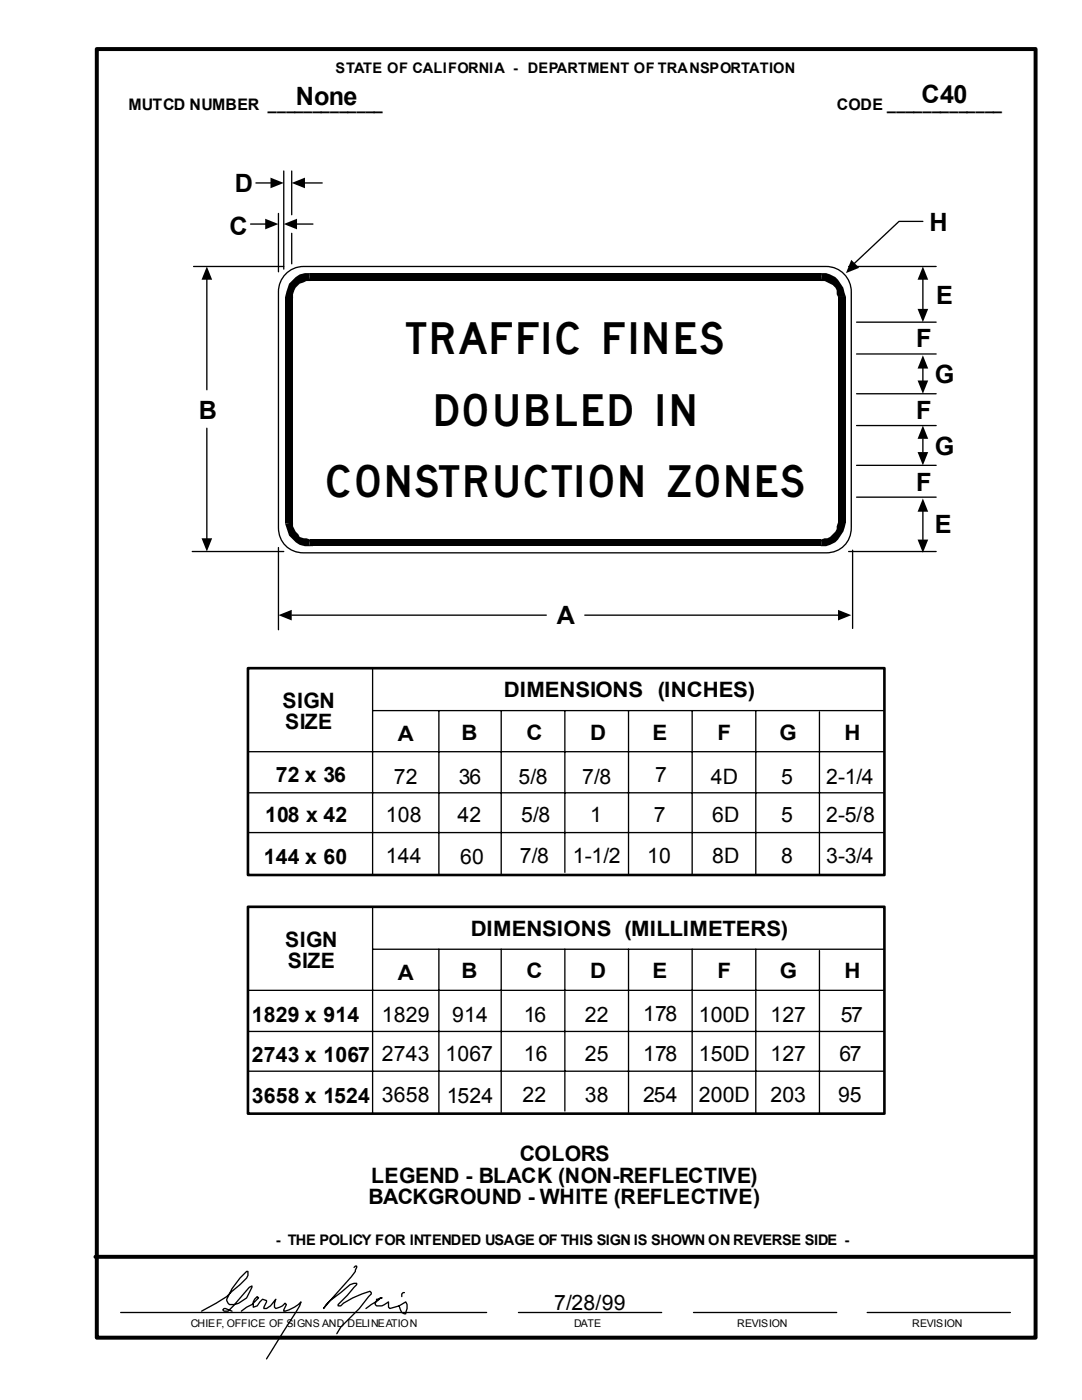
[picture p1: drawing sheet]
<svg xmlns="http://www.w3.org/2000/svg" width="216mm" height="279mm" viewBox="0 0 216 279" stroke-linecap="round" stroke-linejoin="round" font-family="sans-serif">
<g fill="none" stroke="#000" stroke-width=".26">
<path d="M51.1 36.5h3.1M56.6 34.1v19.6M58.2 34.1v8.8M60.6 36.5h3.7M38.6 53.2h18M41.3 55.6v22.2M50 44.7h3.2M55.6 42.6v11.6M57.3 54.4a5 5 0 0 1 3.3-1.2h104.2a5 5 0 0 1 5.1 5v47.1a4.9 4.9 0 0 1-5.1 5h-104.2a4.9 4.9 0 0 1-5-5v-47.1a5.1 5.1 0 0 1 1.7-3.8zM58.2 46.6v6.1M59 44.7h3.4M169.3 53.2h17.5"/>
<path d="M184.1 44.2h-4.7l-9 8.5M184.1 55.6v6.3M170.9 64.3h15.9M170.9 70.6h15.9M170.9 78.6h15.9M184.1 73.3v2.9M41.3 85.5v22.2M170.9 84.9h15.9M170.9 92.9h15.9M170.9 99.2h15.9M184.1 87.6v2.6M38.4 110.1h18.2"/>
<path d="M55.6 109.3v16.4M169.3 110.1h17.5M170.1 109.8v15.6M184.1 101.9v5.8M58.2 122.8h50.8M74.3 133.3v41.3M116.7 122.8h50.8M49.5 150h127M49.5 158.2h127M74.3 141.8h102.2M87.6 141.8v32.8M100 141.8v32.6"/>
<path d="M112.7 141.8v32.3M125.4 141.8v32.6M138.1 141.8v32.8M150.8 141.8v32.8M163.5 142.1v32.5M49.5 166.2h127M49.5 197.6h127M74.3 181v41.2M74.3 189.4h102.2M87.6 189.4v32.8M100 189.4v32.6M112.7 189.4v32.3"/>
<path d="M125.4 189.4v32.6M138.1 189.4v32.8M150.8 189.4v32.8M163.5 189.7v32.5M49.5 213.8h127M49.5 205.8h127M70.6 252.9l.3-.2h.3l-.3 1-6.3 7.4 .5-.8 .8-.7 3.9-3.2 .8-.3h.6v.3l-3.7 3.9v.3h.5a14.9 14.9 0 0 1 5.8-2.9l.3 .3v.2l-2.4 2.9-3.7 3.7-.8 1.4M80.7 258h-.3l-.2 .2v.6M24.1 261.9h73M40.2 261.7l5-2.9 4-3.7 .3-.6v-.8h-.3a12.6 12.6 0 0 0-4 5.9l.6 .7h1l.8-.2 1.6-1.1 1.1-2.1v-.3l-.6 .3-4.2 4.8h-.8l-.3-.3 .3-.3h.3l1.3 .6M48.2 261.7l1-.8 1.1-.6 1.3-1.3-.3-.2-.5 .5-.3 .5v1.1l.8-.3 1.1-1.3 .8 .3-.5 1.3v.2h.5l.8-.5 1-1.3-.2 .8v.8l.2 .2 1.4-.5 .5-.5 .2 .2-.5 1.4a5.8 5.8 0 0 0 3.5-1.9l-.3 .8-.8 1.3-5.8 9.3M79.6 260.6l.6 1.3 .8 .3 .2-1.1v-.8l-.2-.5-1.4 .8-1.8 .5-.3-.2v-1.1l-1.3 .8h-1.1l-.2-.3 .2-1 1.1-.3h-.3l-.5 .6-2.4 1.5"/>
<path d="M103.5 261.9h28.5M138.4 261.9h28.6M173 261.9h28.6"/>
</g>
<g fill="#000">
<path d="M54 35.5l2.6 1-2.6 1.1z" fill-rule="evenodd"/>
<path d="M58.2 36.5l2.7-1v2.1z" fill-rule="evenodd"/>
<path d="M41.3 53.2l1 2.6h-2.1z" fill-rule="evenodd"/>
<path d="M52.9 43.7l2.7 1-2.7 1.1z" fill-rule="evenodd"/>
<path d="M56.6 44.7l2.7-1v2.1z" fill-rule="evenodd"/>
<path d="M169.9 51.9l1.5 1.5-2.6 1.1z" fill-rule="evenodd"/>
<path d="M184.1 53.2l1.1 2.6h-2.1z" fill-rule="evenodd"/>
<path d="M183.1 61.6h2.1l-1.1 2.7z" fill-rule="evenodd"/>
<path d="M184.1 70.9l1.1 2.7h-2.1z" fill-rule="evenodd"/>
<path d="M183.1 75.9h2.1l-1.1 2.7z" fill-rule="evenodd"/>
<path d="M184.1 84.9l1.1 2.7h-2.1z" fill-rule="evenodd"/>
<path d="M183.1 90.2h2.1l-1.1 2.7z" fill-rule="evenodd"/>
<path d="M40.2 107.4h2.1l-1 2.7z" fill-rule="evenodd"/>
<path d="M184.1 99.5l1.1 2.6h-2.1z" fill-rule="evenodd"/>
<path d="M183.1 107.7h2.1l-1.1 2.6z" fill-rule="evenodd"/>
<path d="M55.6 122.8l2.6-1.1v2.1z" fill-rule="evenodd"/>
<path d="M167.2 121.7l2.7 1.1-2.7 1z" fill-rule="evenodd"/>
</g>
<g fill="#000">
<path d="M57.7 56.6a4.1 4.1 0 0 1 3.9-2.1l.3 1.6h-.8l-.5 .3a2.84 2.84 0 0 0-2.1 3.1l-1.6-.2zM56.9 59.3h1.6v.2zM61.6 54.5h.3v1.6zM61.9 54.5h101.9v1.6h-101.9zM163.8 54.5h.2l-.2 1.6zM164 54.5a4.4 4.4 0 0 1 4.5 4l.3 .8h-1.6l-.2-.6v-.8a3.2 3.2 0 0 0-3.2-1.8zM167.2 59.3h1.6zM56.9 59.3h1.6v44.9h-1.6zM56.9 104.2h1.6l-1.6 .3zM56.9 104.5l1.6-.3v.8l.5 1.1 .5 .5 .3 .6 2.1 .5-.3 1.3a4.1 4.1 0 0 1-3.9-2.1zM61.9 107.7h101.9v1.3h-101.9zM61.9 107.7v1.3h.5h-.8z"/>
<path d="M163.8 107.7l.2 1.3h-.2zM167.2 59.3h1.6v44.9h-1.6zM163.8 107.7l.8-.3a2.56 2.56 0 0 0 2.4-1.8v-.6l.2-.8h1.6a5.3 5.3 0 0 1-4 4.8h-.8zM167.2 104.2h1.6z"/>
</g>
<path d="M49.5 133.3h127v41.3h-127zM49.5 181h127v41.2h-127z" fill="none" stroke="#000" stroke-width=".53"/>
<path d="M19.3 9.8h187.3v257.2h-187.3z" fill="none" stroke="#000" stroke-width=".79" stroke-linecap="butt"/>
<path d="M19 250.8h187.4" fill="none" stroke="#000" stroke-width=".79"/>
<g font-size="9.5">
<text x="81" y="70.6">TRAFFIC FINES</text>
<text x="86.3" y="84.9">DOUBLED IN</text>
<text x="64.8" y="99.2">CONSTRUCTION ZONES</text>
</g>
<g font-size="5">
<text x="59" y="20.9">None</text>
<text x="183.9" y="20.6">C40</text>
<text x="46.8" y="38.4">D</text>
<text x="45.8" y="46.8">C</text>
<text x="185.5" y="46">H</text>
<text x="186.8" y="60.6">E</text>
<text x="182.8" y="69.3">F</text>
<text x="186.5" y="76.5">G</text>
<text x="39.7" y="83.6">B</text>
<text x="182.8" y="83.6">F</text>
<text x="186.5" y="90.8">G</text>
<text x="182.8" y="97.9">F</text>
<text x="186.5" y="106.4">E</text>
<text x="111.1" y="124.6">A</text>
</g>
<g font-size="4.2">
<text x="56.4" y="141.3">SIGN</text>
<text x="100.5" y="139.2">DIMENSIONS (INCHES)</text>
<text x="56.9" y="145.5">SIZE</text>
<text x="79.4" y="147.9">A</text>
<text x="92.1" y="147.6">B</text>
<text x="105" y="147.6">C</text>
<text x="117.7" y="147.6">D</text>
<text x="130.2" y="147.6">E</text>
<text x="143.1" y="147.6">F</text>
<text x="155.6" y="147.6">G</text>
<text x="168.5" y="147.6">H</text>
<text x="55" y="156.1">72 x 36</text>
<text x="78.6" y="156.4">72</text>
<text x="91.6" y="156.4">36</text>
<text x="103.5" y="156.4">5/8</text>
<text x="116.2" y="156.4">7/8</text>
<text x="130.7" y="156.1">7</text>
<text x="141.8" y="156.4">4D</text>
<text x="155.9" y="156.4">5</text>
<text x="164.8" y="156.4">2-1/4</text>
<text x="52.9" y="164">108 x 42</text>
<text x="77" y="164">108</text>
<text x="91.3" y="164">42</text>
<text x="104" y="164">5/8</text>
<text x="117.7" y="164">1</text>
<text x="130.4" y="164">7</text>
<text x="142.1" y="164">6D</text>
<text x="155.8" y="164">5</text>
<text x="164.8" y="164">2-5/8</text>
<text x="52.7" y="172.5">144 x 60</text>
<text x="77" y="172.2">144</text>
<text x="91.8" y="172.5">60</text>
<text x="103.7" y="172.2">7/8</text>
<text x="114.3" y="172.2">1-1/2</text>
<text x="129.1" y="172.2">10</text>
<text x="142.1" y="172.2">8D</text>
<text x="155.9" y="172.2">8</text>
<text x="164.8" y="172.2">3-3/4</text>
<text x="56.9" y="188.9">SIGN</text>
<text x="93.9" y="186.8">DIMENSIONS (MILLIMETERS)</text>
<text x="57.4" y="193.1">SIZE</text>
<text x="79.4" y="195.5">A</text>
<text x="92.1" y="195.3">B</text>
<text x="105" y="195.3">C</text>
<text x="117.7" y="195.3">D</text>
<text x="130.2" y="195.3">E</text>
<text x="143.1" y="195.3">F</text>
<text x="155.6" y="195.3">G</text>
<text x="168.5" y="195.3">H</text>
<text x="50.3" y="204">1829 x 914</text>
<text x="76.2" y="204">1829</text>
<text x="90.2" y="204">914</text>
<text x="104.5" y="204">16</text>
<text x="116.7" y="204">22</text>
<text x="128.3" y="203.7">178</text>
<text x="139.4" y="204">100D</text>
<text x="153.7" y="204">127</text>
<text x="167.8" y="204">57</text>
<text x="50.3" y="211.9">2743 x 1067</text>
<text x="76.2" y="211.7">2743</text>
<text x="88.9" y="211.7">1067</text>
<text x="104.5" y="211.7">16</text>
<text x="116.7" y="211.7">25</text>
<text x="128.3" y="211.7">178</text>
<text x="139.4" y="211.7">150D</text>
<text x="153.7" y="211.7">127</text>
<text x="167.5" y="211.7">67</text>
<text x="50.3" y="220.1">3658 x 1524</text>
<text x="76.2" y="219.9">3658</text>
<text x="89.2" y="220.1">1524</text>
<text x="104.3" y="219.9">22</text>
<text x="116.7" y="219.9">38</text>
<text x="128.3" y="219.9">254</text>
<text x="139.4" y="219.9">200D</text>
<text x="153.7" y="219.9">203</text>
<text x="167.2" y="219.9">95</text>
<text x="103.7" y="231.8">COLORS</text>
<text x="74.1" y="236">LEGEND - BLACK (NON-REFLECTIVE)</text>
<text x="73.6" y="240.2">BACKGROUND - WHITE (REFLECTIVE)</text>
<text x="110.6" y="261.4">7/28/99</text>
</g>
<g font-size="3.2">
<text x="25.7" y="22">MUTCD NUMBER _____________</text>
<text x="167" y="22">CODE _____________</text>
</g>
<g font-size="2.9">
<text x="66.9" y="14.6">STATE OF CALIFORNIA - DEPARTMENT OF TRANSPORTATION</text>
<text x="55" y="248.4">- THE POLICY FOR INTENDED USAGE OF THIS SIGN IS SHOWN ON REVERSE SIDE -</text>
</g>
<g font-size="2.1">
<text x="38.1" y="264.8">CHIEF, OFFICE OF SIGNS AND DELINEATION</text>
<text x="114.6" y="264.8">DATE</text>
<text x="147.1" y="264.8">REVISION</text>
<text x="182" y="264.8">REVISION</text>
</g>
</svg>
